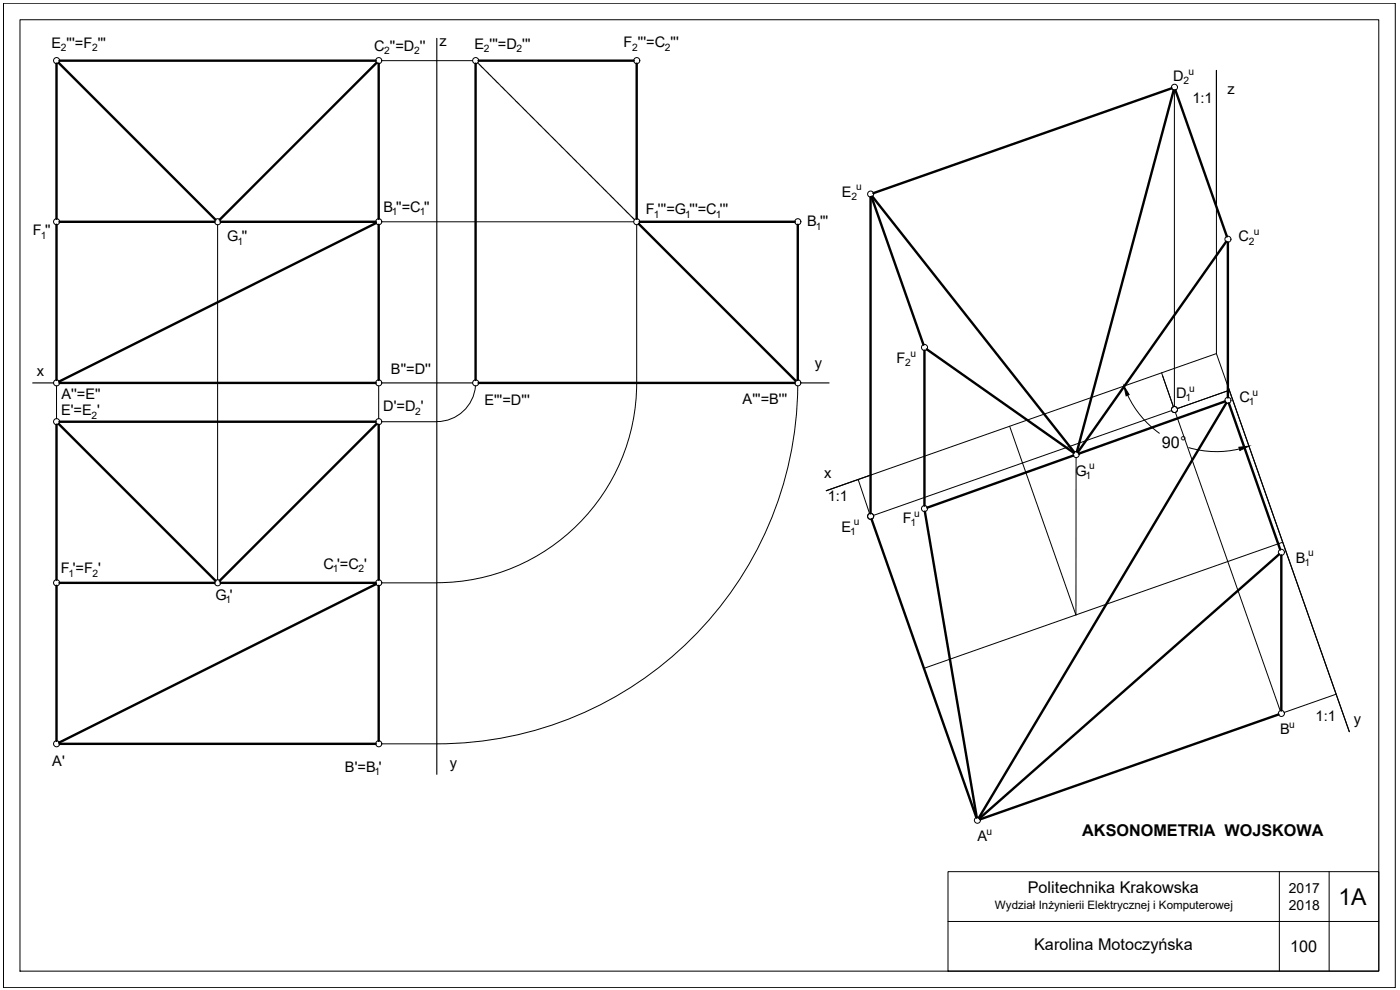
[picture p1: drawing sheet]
<svg xmlns="http://www.w3.org/2000/svg" width="420mm" height="297mm" viewBox="0 0 420 297" stroke-linecap="round" stroke-linejoin="round" font-family="sans-serif">
<!-- layer: 0 -->
<g fill="none" stroke="#000" stroke-width=".3">
<path d="M1 1h417.7v295.3h-417.7zM6 5.9h407.8v285.5h-407.8zM114.5 18.2h27.3M352.5 27.1v94.9M365.1 21.1v85l39.8 113.4M65.3 67.4v106.5M114.5 66.5h75.7M191.1 67.4v47.5a60 60 0 0 1-60 59.9M17 115.8v9.8M17.9 114.9h94.9M113.7 115.8v9.8M142.7 115.8a11.6 11.6 0 0 1-11.6 10.7"/>
<path d="M143.6 114.9h94.9M239.4 115.8a108.3 108.3 0 0 1-108.3 107.4M338.4 118.6a29.4 29.4 0 0 0 9.5 11.4M348.6 111.8l3.6 10.2-3.3-9.3M365.1 106.1l-117.1 41.1M368.9 117.1l-15.6 5.5M114.5 126.5h16.6M303 127.9l19.9 56.6v-47.2M351.6 123.2l-89.5 31.4M352.7 123.7l31.5 89.5M356.8 134.3a29.4 29.4 0 0 0 15.2 .4M257.5 143.8l3.5 10.3"/>
<path d="M114.5 174.9h16.6M368.5 168.5h.1M385 162.7l-107.7 37.8M401 208.3l-15.7 5.5M114.5 223.2h16.6M284.5 261.5h129.3v29.9h-129.3zM284.5 276.5h129.3M383.9 261.5v29.9M398.9 261.5v29.9"/>
<circle cx="17" cy="18.2" r=".91"/>
<circle cx="113.7" cy="18.2" r=".91"/>
<circle cx="142.8" cy="18.2" r=".91"/>
<circle cx="191.1" cy="18.2" r=".91"/>
<circle cx="352.5" cy="26.2" r=".91"/>
<circle cx="261.3" cy="58.2" r=".91"/>
<circle cx="17" cy="66.5" r=".91"/>
<circle cx="65.3" cy="66.5" r=".91"/>
<circle cx="113.7" cy="66.5" r=".91"/>
<circle cx="191.1" cy="66.5" r=".91"/>
<circle cx="239.4" cy="66.5" r=".91"/>
<circle cx="368.5" cy="71.8" r=".91"/>
<circle cx="17" cy="114.9" r=".91"/>
<circle cx="113.7" cy="114.9" r=".91"/>
<circle cx="142.8" cy="114.9" r=".91"/>
<circle cx="239.4" cy="114.9" r=".91"/>
<circle cx="277.5" cy="104.2" r=".91"/>
<circle cx="17" cy="126.5" r=".91"/>
<circle cx="113.7" cy="126.5" r=".91"/>
<circle cx="323" cy="136.4" r=".91"/>
<circle cx="352.5" cy="122.9" r=".91"/>
<circle cx="368.5" cy="120.1" r=".91"/>
<circle cx="261.3" cy="154.9" r=".91"/>
<circle cx="277.5" cy="152.6" r=".91"/>
<circle cx="17" cy="174.9" r=".91"/>
<circle cx="65.3" cy="174.9" r=".91"/>
<circle cx="113.7" cy="174.9" r=".91"/>
<circle cx="384.6" cy="165.7" r=".91"/>
<circle cx="384.6" cy="214.1" r=".91"/>
<circle cx="17" cy="223.2" r=".91"/>
<circle cx="113.7" cy="223.2" r=".91"/>
<circle cx="293.3" cy="246.1" r=".91"/>
</g>
<g fill="none" stroke="#000" stroke-width=".72">
<path d="M17 19.1v46.6M17.6 18.8l47.1 47.1M17.9 18.2h94.9M113 18.8l-47.1 47.1M113.7 19.1v46.6M142.7 19.1v94.9M143.6 18.2h46.6M191.1 19.1v46.6M351.6 26.5l-89.5 31.5M352.2 27.1l-29 108.4M352.7 27.1l15.5 43.9M261.3 59.1v95"/>
<path d="M261.6 59.1l15.5 44.3M261.8 59l60.6 76.7M17 67.4v46.6M17.9 66.5h46.5M66.2 66.5h46.6M112.8 66.9l-95 47.6M113.7 67.4v46.6M191.7 67.2l47.1 47.1M192 66.5h46.5M239.4 67.4v46.6M368 72.5l-44.5 63.1M368.5 72.7v46.6"/>
<path d="M17.9 114.9h94.9M143.6 114.9h94.9M277.4 105.2v46.5M278.2 104.8l44 31M17 127.4v46.5M17.6 127.2l47.1 47M17.9 126.5h94.9M113 127.2l-47.1 47M113.7 127.4v46.5M322.1 136.7l-43.8 15.6M367.7 120.4l-43.9 15.7M368 120.9l-74.2 124.5"/>
<path d="M368.8 121l15.4 43.9M261.6 155.8l31.4 89.5M277.6 153.5l15.5 91.8M17 175.8v46.5M17.9 174.9h46.5M66.2 174.9h46.6M112.8 175.3l-95 47.5M113.7 175.8v46.5M383.9 166.3l-89.9 79.2M384.5 166.6v46.6M383.7 214.4l-89.5 31.4M17.9 223.2h94.9"/>
</g>
<g fill="none" stroke="#000" stroke-width=".34">
<path d="M131.1 11.5v220.8M143.4 18.8l.1 .2M143.6 19.1l.2 .2M143.9 19.3l.1 .2M144.1 19.6l.2 .2M144.4 19.9l.2 .2M144.6 20.2l.3 .1M144.9 20.4l.2 .2M145.2 20.7l.2 .1M145.4 20.9l.2 .2M145.7 21.2l.2 .2M146 21.5l.2 .1"/>
<path d="M146.2 21.7l.2 .2M146.5 22l.2 .1M146.8 22.3l.1 .1M147.1 22.5l.1 .2M147.3 22.8l.2 .1M147.6 23l.1 .2M147.8 23.3l.2 .2M148.1 23.6l.2 .1M148.4 23.8l.1 .2M148.6 24.1l.2 .2M148.9 24.3l.1 .3M149.1 24.6l.2 .2"/>
<path d="M149.4 24.9l.2 .2M149.7 25.1l.1 .2M149.9 25.4l.2 .2M150.2 25.7l.2 .2M150.5 26l.2 .1M150.7 26.2l.2 .2M151 26.5l.2 .1M151.2 26.7l.2 .2M151.5 27l.2 .2M151.8 27.3l.2 .1M152 27.5l.2 .2M152.3 27.8l.2 .1"/>
<path d="M152.6 28.1l.2 .1M152.9 28.3l.1 .2M153.1 28.6l.2 .1M153.4 28.8l.1 .2M153.6 29.1l.2 .2M153.9 29.4l.2 .1M154.2 29.6l.1 .2M154.4 29.9l.2 .2M154.7 30.1l.1 .3M154.9 30.4l.2 .2M155.2 30.7l.2 .2M155.5 30.9l.1 .2"/>
<path d="M155.7 31.2l.2 .2M156 31.5l.2 .2M156.3 31.8l.1 .1M156.5 32l.2 .2M156.8 32.3l.2 .1M157 32.5l.2 .2M157.3 32.8l.2 .2M157.6 33.1l.2 .1M157.8 33.3l.2 .2M158.1 33.6l.2 .2M158.4 33.9l.2 .1M158.7 34.1l.1 .2"/>
<path d="M158.9 34.4l.2 .1M159.2 34.6l.1 .2M159.4 34.9l.2 .2M159.7 35.2l.2 .1M160 35.4l.1 .2M160.2 35.7l.2 .2M160.5 35.9l.1 .3M160.8 36.2l.1 .2M161 36.5l.2 .2M161.3 36.7l.1 .2M161.5 37l.2 .2M161.8 37.3l.2 .2"/>
<path d="M162.1 37.5l.1 .2M162.3 37.8l.2 .2M162.6 38.1l.2 .1M162.8 38.4l.3 .1M163.1 38.6l.2 .2M163.4 38.9l.2 .1M163.6 39.1l.2 .2M163.9 39.4l.2 .2M164.2 39.7l.2 .1M164.5 39.9l.1 .2M365.1 21.1v41M164.7 40.2l.2 .1"/>
<path d="M165 40.4l.1 .2M165.2 40.7l.2 .2M165.5 41l.2 .1M165.8 41.2l.1 .2M166 41.5l.2 .2M166.3 41.8l.2 .2M166.6 42l.1 .2M166.8 42.3l.2 .2M167.1 42.5l.1 .2M167.3 42.8l.2 .2M167.6 43.1l.2 .2M167.9 43.3l.1 .2"/>
<path d="M168.1 43.6l.2 .2M168.4 43.9l.2 .2M168.6 44.2l.3 .1M168.9 44.4l.2 .2M169.2 44.7l.2 .1M169.4 44.9l.2 .2M169.7 45.2l.2 .2M170 45.5l.2 .1M170.3 45.7l.1 .2M170.5 46l.2 .1M170.8 46.2l.1 .2M171.1 46.5l.1 .2"/>
<path d="M171.3 46.8l.2 .1M171.6 47l.1 .2M171.8 47.3l.2 .2M172.1 47.6l.2 .2M172.4 47.8l.1 .2M172.6 48.1l.2 .2M172.9 48.3l.1 .2M173.1 48.6l.2 .2M173.4 48.9l.2 .2M173.7 49.1l.1 .2M173.9 49.4l.2 .2M174.2 49.7l.2 .2"/>
<path d="M174.4 50l.3 .1M174.7 50.2l.2 .2M175 50.5l.2 .1M175.2 50.7l.2 .2M175.5 51l.2 .2M175.8 51.3l.2 .1M176.1 51.5l.1 .2M176.3 51.8l.2 .1M176.6 52.1l.1 .1M176.9 52.3l.1 .2M177.1 52.6l.2 .1M177.4 52.8l.1 .2"/>
<path d="M177.6 53.1l.2 .2M177.9 53.4l.2 .2M178.2 53.6l.1 .2M178.4 53.9l.2 .2M178.7 54.1l.1 .2M178.9 54.4l.2 .2M179.2 54.7l.2 .2M179.5 54.9l.1 .2M179.7 55.2l.2 .2M180 55.5l.2 .2M180.3 55.8l.2 .1M180.5 56l.2 .2"/>
<path d="M180.8 56.3l.2 .1M181 56.5l.2 .2M181.3 56.8l.2 .2M181.6 57.1l.2 .1M181.8 57.3l.2 .2M182.1 57.6l.2 .1M182.4 57.9l.2 .1M182.7 58.1l.1 .2M182.9 58.4l.2 .1M183.2 58.6l.1 .2M183.4 58.9l.2 .2M183.7 59.2l.2 .2"/>
<path d="M184 59.4l.1 .2M184.2 59.7l.2 .2M184.5 59.9l.1 .3M184.7 60.2l.2 .2M185 60.5l.2 .2M185.3 60.7l.1 .2M185.5 61l.2 .2M185.8 61.3l.2 .2M186.1 61.6l.2 .1M186.3 61.8l.2 .2M186.6 62.1l.2 .1M186.8 62.3l.2 .2"/>
<path d="M187.1 62.6l.2 .2M187.4 62.9l.2 .1M187.6 63.1l.2 .2M187.9 63.4l.2 .2M188.2 63.7l.2 .1M188.5 63.9l.1 .2M188.7 64.2l.2 .1M189 64.4l.1 .2M189.2 64.7l.2 .2M189.5 65l.2 .2M189.8 65.2l.1 .2M190 65.5l.2 .2"/>
<path d="M190.3 65.7l.1 .2M9.8 114.9h6.3M114.5 114.9h27.3M240.3 114.9h8.5M368.5 115.8l36.4 103.7M261.6 142.5l-13.6 4.7"/>
</g>
<path d="M337.3 115.8l1.6 2.6-.9 .4zM371.8 134.2l3-.3-2.7 1.3z" fill="#000" stroke="#000" stroke-width=".3"/>
<text font-size="6.9" x="401.7" y="271.5">1A</text>
<g font-size="4.9">
<text x="348.7" y="134.3">90°</text>
<text x="324.8" y="250.7">AKSONOMETRIA WOJSKOWA</text>
<text x="308.5" y="268">Politechnika Krakowska</text>
<text x="310.4" y="285.2">Karolina Motoczyńska</text>
<text x="387.2" y="285.6">100</text>
</g>
<g font-size="4.4">
<text x="15.4" y="14.3">E '''=F '''</text>
<text x="112.3" y="15.2">C ''=D ''</text>
<text x="131.9" y="13.7">z</text>
<text x="142.4" y="14.6">E '''=D '''</text>
<text x="187.1" y="14.2">F '''=C '''</text>
<text x="352.1" y="24.3">D</text>
<text x="368.4" y="28.1">z</text>
<text x="357.9" y="30.9">1:1</text>
<text x="252.7" y="59">E</text>
<text x="115" y="63.5">B ''=C ''</text>
<text x="193.8" y="64.3">F '''=G '''=C '''</text>
<text x="9.9" y="70.6">F ''</text>
<text x="242.2" y="67.9">B '''</text>
<text x="68.2" y="72.4">G ''</text>
<text x="371.7" y="72.4">C</text>
<text x="11.1" y="112.9">x</text>
<text x="117.3" y="112.2">B''=D''</text>
<text x="244.5" y="110.4">y</text>
<text x="269.1" y="108.9">F</text>
<text x="18.5" y="119.8">A''=E''</text>
<text x="353" y="119.4">D</text>
<text x="18.3" y="124.6">E'=E '</text>
<text x="115" y="123.4">D'=D '</text>
<text x="145.4" y="121.4">E'''=D'''</text>
<text x="222.9" y="121.2">A'''=B'''</text>
<text x="372" y="120.6">C</text>
<text x="247.3" y="143.3">x</text>
<text x="322.7" y="142.8">G</text>
<text x="248.4" y="150.2">1:1</text>
<text x="252.5" y="159.5">E</text>
<text x="271" y="156.9">F</text>
<text x="18.2" y="172">F '=F '</text>
<text x="97.1" y="170.8">C '=C '</text>
<text x="388.9" y="168.9">B</text>
<text x="64.6" y="180">G '</text>
<text x="384.2" y="220.3">B</text>
<text x="394.8" y="216.4">1:1</text>
<text x="406.3" y="217.1">y</text>
<text x="15.7" y="229.8">A'</text>
<text x="103.5" y="231.6">B'=B '</text>
<text x="135" y="230.4">y</text>
<text x="293.3" y="252.4">A</text>
</g>
<g font-size="4.2">
<text x="386.8" y="268">2017</text>
<text x="386.8" y="273">2018</text>
</g>
<text font-size="3.5" x="298.6" y="272.8">Wydział Inżynierii Elektrycznej i Komputerowej</text>
<g font-size="3.1">
<text x="18.3" y="15.3">2</text>
<text x="27.6" y="15.3">2</text>
<text x="115.3" y="16.3">2</text>
<text x="124.3" y="16.3">2</text>
<text x="145.2" y="15.6">2</text>
<text x="155.1" y="15.6">2</text>
<text x="189.7" y="15.2">2</text>
<text x="199.5" y="15.2">2</text>
<text x="356.7" y="22.4">u</text>
<text x="355.2" y="25.3">2</text>
<text x="257" y="57.1">u</text>
<text x="117.6" y="64.6">1</text>
<text x="126" y="64.6">1</text>
<text x="196.2" y="65.3">1</text>
<text x="205.6" y="65.3">1</text>
<text x="214.8" y="65.3">1</text>
<text x="255.5" y="60">2</text>
<text x="12.2" y="71.6">1</text>
<text x="244.8" y="68.9">1</text>
<text x="376.2" y="70.5">u</text>
<text x="71.3" y="73.4">1</text>
<text x="374.8" y="73.4">2</text>
<text x="273.2" y="107">u</text>
<text x="271.7" y="109.9">2</text>
<text x="356.9" y="117.5">u</text>
<text x="375.9" y="118.7">u</text>
<text x="27.5" y="125.6">2</text>
<text x="124.6" y="124.4">2</text>
<text x="355.8" y="120.4">1</text>
<text x="374.8" y="121.6">1</text>
<text x="325.8" y="143.8">1</text>
<text x="326.9" y="140.8">u</text>
<text x="274.4" y="155">u</text>
<text x="255.2" y="160.5">1</text>
<text x="256.2" y="157.6">u</text>
<text x="273.3" y="157.9">1</text>
<text x="392.6" y="167">u</text>
<text x="20.6" y="173">1</text>
<text x="27.8" y="173">2</text>
<text x="99.9" y="171.7">1</text>
<text x="107.6" y="171.7">2</text>
<text x="391.5" y="169.9">1</text>
<text x="67.7" y="181">1</text>
<text x="386.9" y="218.4">u</text>
<text x="112.4" y="232.6">1</text>
<text x="296" y="250.5">u</text>
</g>
</svg>
